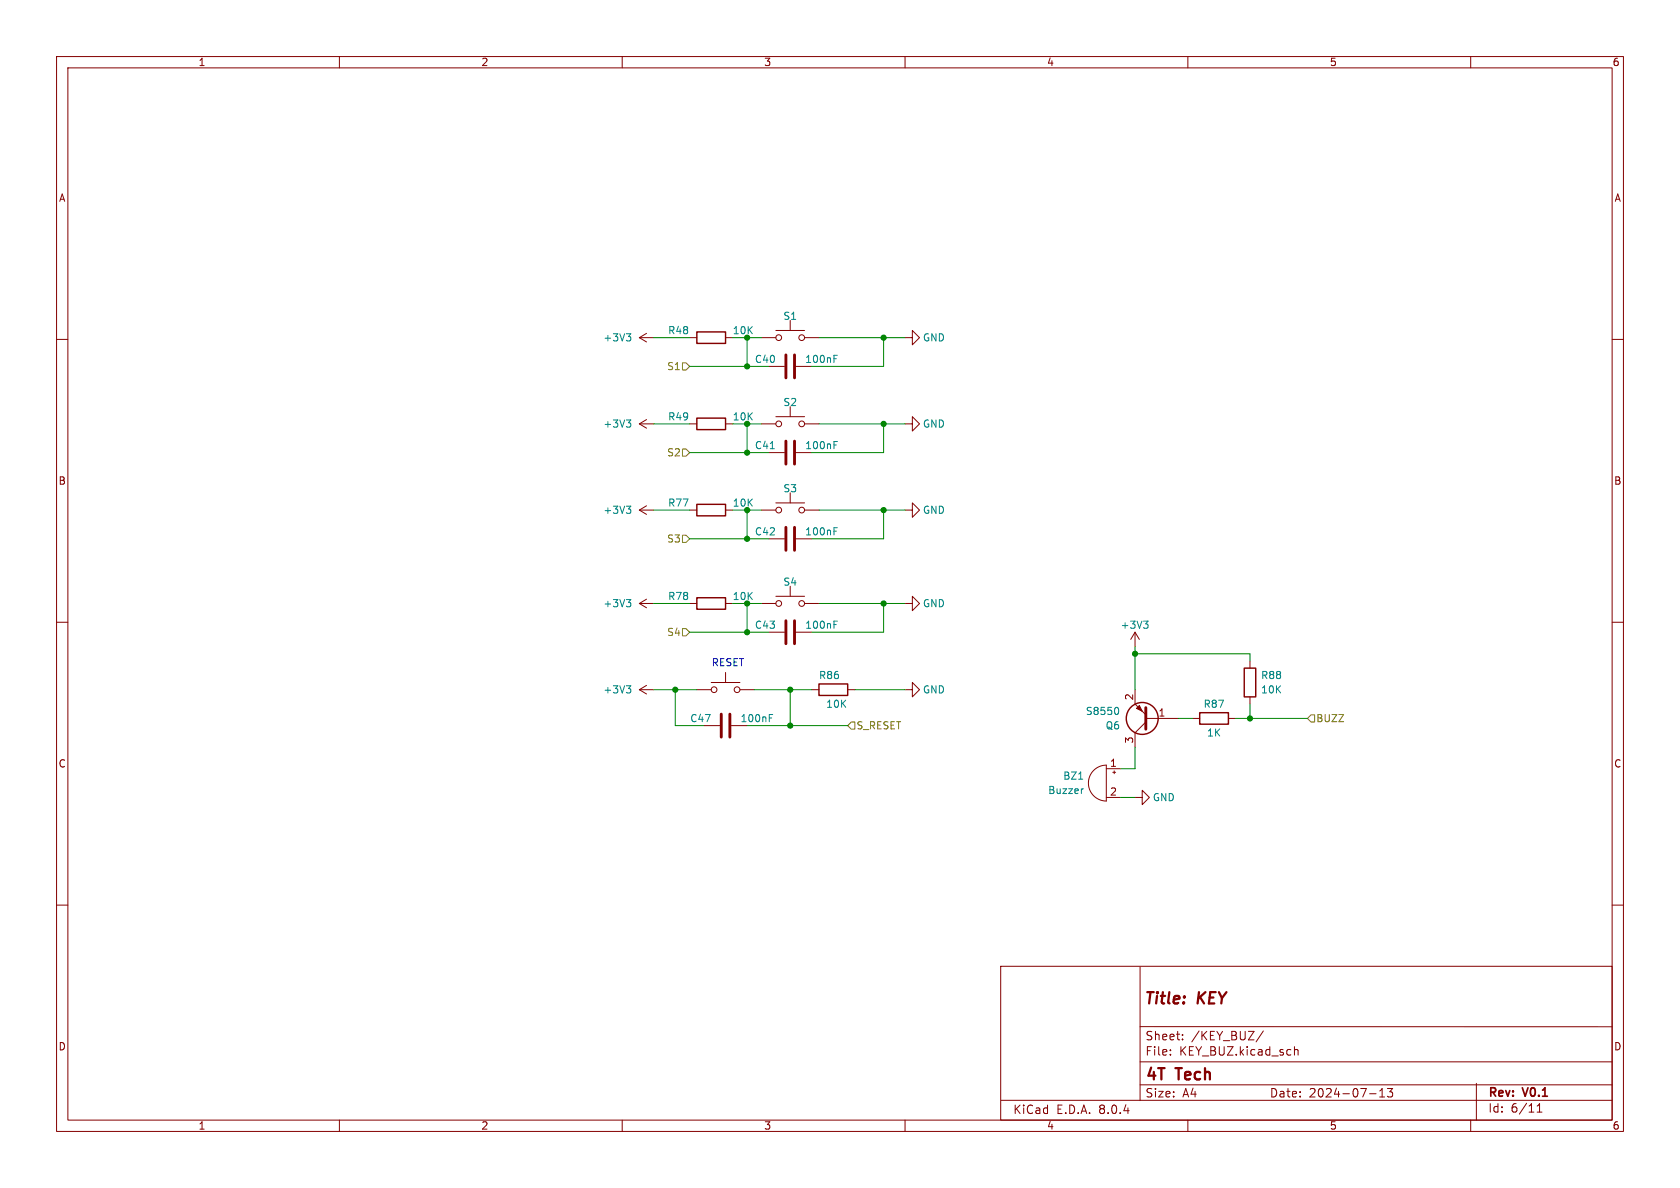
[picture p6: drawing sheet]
<svg xmlns="http://www.w3.org/2000/svg" width="297mm" height="210mm" viewBox="0 0 297 210" stroke-linecap="round" stroke-linejoin="round" font-family="sans-serif">
<g fill="none" stroke="#840000" stroke-width=".18">
<path d="M10 10h277v190h-277zM12 12h273v186h-273zM60 10v2M110 10v2M160 10v2M210 10v2M260 10v2M10 60h2M113 59.7h2.6M113 59.7l1.3 .8M114.3 58.9l-1.3 .8M121.9 59.7h1.3"/>
<path d="M128.3 59.7h1.2M134.6 59.7h2.6M137.2 58.4h5M139.7 56.6v1.8M142.2 59.7h2.6M160 59.7h1.3v1.3l1.3-1.3-1.3-1.3v1.3M285 60h2M113 74.9h2.6M113 74.9l1.3 .8M114.3 74.2l-1.3 .7M121.9 74.9h1.3M128.3 74.9h1.2"/>
<path d="M134.6 74.9h2.6M135.9 64.8h2.8M137.2 73.7h5M139.7 71.9v1.8M140.7 64.8h2.8M142.2 74.9h2.6M160 74.9h1.3v1.3l1.3-1.3-1.3-1.2v1.2M113 90.2h2.6M113 90.2l1.3 .7M114.3 89.4l-1.3 .8M121.9 90.2h1.3M128.3 90.2h1.2"/>
<path d="M134.6 90.2h2.6M135.9 80h2.8M135.9 95.3h2.8M137.2 88.9h5M139.7 87.1v1.8M140.7 80h2.8M140.7 95.3h2.8M142.2 90.2h2.6M160 90.2h1.3v1.2l1.3-1.2-1.3-1.3v1.3M10 110h2M113 106.7h2.6M113 106.7l1.3 .7"/>
<path d="M114.3 105.9l-1.3 .8M121.9 106.7h1.3M128.3 106.7h1.2M128.3 118.9v1.8M134.6 106.7h2.6M135.9 111.8h2.8M137.2 105.4h5M139.7 103.6v1.8M140.7 111.8h2.8M142.2 106.7h2.6M160 106.7h1.3v1.3l1.3-1.3-1.3-1.3v1.3M200.7 111.8l-.8 1.2"/>
<path d="M200.7 111.8v2.5M200.7 111.8l.7 1.2M221 116.8v1.3M285 110h2M113 121.9h2.6M113 121.9l1.3 .8M114.3 121.2l-1.3 .7M123.2 121.9h2.5M124.5 128.3h2.8M125.7 120.7h5.1M129.3 128.3h2.8M130.8 121.9h2.5"/>
<path d="M143.5 121.9h1.3M149.9 121.9h1.2M160 121.9h1.3v1.3l1.3-1.3-1.3-1.2v1.2M193.3 136.2a3.2 3.2 0 0 1 2.3-.9v6.3a3.2 3.2 0 0 1-2.9-2 3.2 3.2 0 0 1 .6-3.4zM195.6 135.9h2.5M196.7 136.5h.5M197 136.3v.5M200.7 121.9v2.6l1.9 1.9M202.6 127.6l-1.9 1.9v2.6M202.6 127h5.7M210.8 127h1.3M217.2 127h1.2"/>
<path d="M221 123.2v1.3M10 160h2M195.6 141h2.5M200.7 141h1.2v-1.3l1.3 1.3-1.3 1.2v-1.2M285 160h2M176.9 170.8h108.1v27.2h-108.1zM201.5 170.9v23.7M60 198v2M110 198v2M160 198v2M177 194.5h108M201.5 181.5h83.5"/>
<path d="M201.5 191.8h83.5M201.5 187.7h83.5M206.9 186.4v.1M206.9 185.6v.1M209.1 183.7v.1M209.1 182.9v.1M210 198v2M223.3 182.2l-1.2 2M228.8 185v1.5M228.8 185.7l.3-.2 .3 .1 .1 .9M242.1 193.3h1.2M243.9 193.9h.9"/>
<path d="M243.9 192.8l.4-.4v1.5M245.3 192.4h.9l-.5 .6 .4 .1v.7l-.2 .1h-.4l-.2-.1M260 198v2M261 191.5v6.5M271.7 196.6h.9M271.7 195.5l.5-.4v1.5"/>
<circle cx="137.7" cy="59.7" r=".51"/>
<circle cx="141.7" cy="59.7" r=".51"/>
<circle cx="137.7" cy="74.9" r=".51"/>
<circle cx="141.7" cy="74.9" r=".51"/>
<circle cx="137.7" cy="90.2" r=".51"/>
<circle cx="141.7" cy="90.2" r=".51"/>
<circle cx="137.7" cy="106.7" r=".51"/>
<circle cx="141.7" cy="106.7" r=".51"/>
<circle cx="126.2" cy="121.9" r=".51"/>
<circle cx="130.3" cy="121.9" r=".51"/>
</g>
<g fill="none" stroke="#008484" stroke-width=".18">
<path d="M110.7 59h.8l-.4 .5M111.3 59.5l.2 .2v.3l-.2 .3M110.7 74.2h.8l-.4 .5M111.3 74.7l.2 .3v.3l-.2 .2M136.2 79.3h.7M147.4 78.7h.5M147.4 78h.6M147.4 63.4h.5M147.4 62.8h.6M110.7 89.5h.8l-.4 .5M111.3 90l.2 .2v.3l-.2 .2M147.4 93.9h.5"/>
<path d="M147.4 93.3h.6M110.7 106h.8l-.4 .5M111.3 106.5l.2 .2v.3l-.2 .3M147.4 109.8h.6M147.4 110.4h.5M202.2 109.8h.8l-.5 .5M202.7 110.3l.3 .2v.3l-.3 .3M110.7 121.2h.8l-.4 .5M111.3 121.7l.2 .3v.3l-.2 .2M136 126.9h.4M136 126.3h.6M190.7 137.7h.7"/>
<path d="M191.5 139.4l-.2 .1M197.5 125a.79 .79 0 0 1 0 1.3"/>
</g>
<g fill="none" stroke="#840000" stroke-width=".25">
<path d="M123.2 58.7h5.1v2h-5.1zM123.2 73.9h5.1v2h-5.1zM123.2 89.2h5.1v2h-5.1zM123.2 105.7h5.1v2h-5.1zM220 118.1h2v5.1h-2zM144.8 120.9h5.1v2h-5.1zM212.1 126h5.1v2h-5.1z"/>
<circle cx="201.9" cy="127" r="2.82"/>
</g>
<path d="M138.9 62.7v4.1M138.9 78v4M140.5 62.7v4.1M140.5 78v4M138.9 93.2v4.1M140.5 93.2v4.1M138.9 109.7v4.1M140.5 109.7v4.1M127.5 126.2v4.1M129 126.2v4.1M202.6 125.1v3.8" fill="none" stroke="#840000" stroke-width=".51"/>
<path d="M200.9 125.2l.5-.5 .5 1z" fill="#840000" stroke="#840000" stroke-width=".18"/>
<path d="M120.6 64.1h.7l.6 .7-.6 .6h-.7zM120.6 79.4h.7l.6 .6-.6 .6h-.7zM120.6 94.6h.7l.6 .7-.6 .6h-.7zM120.6 111.1h.7l.6 .7-.6 .6h-.7zM150.5 127.6h.6v1.3h-.6l-.6-.6zM231.8 126.4h.6v1.2h-.6l-.7-.6z" fill="none" stroke="#848400" stroke-width=".18"/>
<g fill="none" stroke="#008400" stroke-width=".18">
<path d="M115.6 59.7h6.3M134.6 59.7h-2.5v5.1M144.8 59.7h15.2M156.2 59.7v5.1h-12.7M115.6 74.9h6.3M121.9 64.8h14M134.6 74.9h-2.5v5.1M144.8 74.9h15.2M156.2 74.9v5.1h-12.7M115.6 90.2h6.3M121.9 95.3h14M121.9 80h14"/>
<path d="M134.6 90.2h-2.5v5.1M144.8 90.2h15.2M156.2 90.2v5.1h-12.7M115.6 106.7h6.3M121.9 111.8h14M134.6 106.7h-2.5v5.1M144.8 106.7h15.2M156.2 106.7v5.1h-12.7M200.7 115.6h20.3v1.2M200.7 114.3v7.6M115.6 121.9h7.6M119.4 121.9v6.4h5.1"/>
<path d="M132.1 128.3h17.8M133.3 121.9h10.2M139.7 121.9v6.4M151.1 121.9h8.9M200.7 132.1v3.8h-2.6M208.3 127h2.5M218.4 127h12.7M221 124.5v2.5M198.1 141h2.6"/>
</g>
<g fill="#008400" stroke="#008400" stroke-width=".18">
<circle cx="119.4" cy="121.9" r=".46"/>
<circle cx="132.1" cy="90.2" r=".46"/>
<circle cx="132.1" cy="95.3" r=".46"/>
<circle cx="132.1" cy="106.7" r=".46"/>
<circle cx="132.1" cy="111.8" r=".46"/>
<circle cx="139.7" cy="128.3" r=".46"/>
<circle cx="139.7" cy="121.9" r=".46"/>
<circle cx="200.7" cy="115.6" r=".46"/>
<circle cx="156.2" cy="106.7" r=".46"/>
<circle cx="221" cy="127" r=".46"/>
<circle cx="156.2" cy="90.2" r=".46"/>
<circle cx="156.2" cy="74.9" r=".46"/>
<circle cx="132.1" cy="74.9" r=".46"/>
<circle cx="132.1" cy="64.8" r=".46"/>
<circle cx="132.1" cy="59.7" r=".46"/>
<circle cx="132.1" cy="80" r=".46"/>
<circle cx="156.2" cy="59.7" r=".46"/>
</g>
<g font-size="2.8" fill="#840000">
<text x="202.1" y="178.1">Title:</text>
<text x="211.8" y="178.1">KEY</text>
<text x="202.4" y="191.5">4T</text>
<text x="208.1" y="191.5">Tech</text>
</g>
<g font-size="2.1" fill="#840000">
<text x="202.4" y="184.1">Sheet:</text>
<text x="210.6" y="184.1">/KEY_BUZ/</text>
<text x="202.4" y="186.8">File:</text>
<text x="208.5" y="186.8">KEY_BUZ.kicad_sch</text>
<text x="179" y="197.1">KiCad</text>
<text x="186.7" y="197.1">E.D.A.</text>
<text x="194.3" y="197.1">8.0.4</text>
<text x="202.4" y="194.2">Size:</text>
<text x="209" y="194.2">A4</text>
<text x="224.4" y="194.2">Date:</text>
<text x="231.4" y="194.2">2024-07-13</text>
<text x="263" y="194.3">Rev:</text>
<text x="263" y="196.9">Id:</text>
<text x="267.1" y="196.9">6/11</text>
<text x="269.4" y="194.3">V0.1</text>
</g>
<g font-size="1.8" fill="#840000">
<text x="35" y="11.9">1</text>
<text x="85" y="11.9">2</text>
<text x="135" y="11.9">3</text>
<text x="185" y="11.9">4</text>
<text x="235" y="11.9">5</text>
<text x="285" y="11.9">6</text>
<text x="10.3" y="35.9">A</text>
<text x="285.3" y="35.9">A</text>
<text x="10.3" y="85.9">B</text>
<text x="285.3" y="85.9">B</text>
<text x="200.4" y="123.9" transform="rotate(-90 200.4 123.9)">2</text>
<text x="200.4" y="131.5" transform="rotate(-90 200.4 131.5)">3</text>
<text x="204.7" y="126.7">1</text>
<text x="10.3" y="135.9">C</text>
<text x="196.1" y="135.6">1</text>
<text x="285.3" y="135.9">C</text>
<text x="196.1" y="140.7">2</text>
<text x="10.3" y="185.9">D</text>
<text x="285.3" y="185.9">D</text>
<text x="35" y="199.9">1</text>
<text x="85" y="199.9">2</text>
<text x="135" y="199.9">3</text>
<text x="185" y="199.9">4</text>
<text x="235" y="199.9">5</text>
<text x="285" y="199.9">6</text>
</g>
<g font-size="1.8" fill="#008484">
<text x="118" y="59.3">R48</text>
<text x="138.4" y="56.7">S1</text>
<text x="106.6" y="60.6">+3V3</text>
<text x="133.4" y="64.4">C40</text>
<text x="142.2" y="64.4">100nF</text>
<text x="163.1" y="60.6">GND</text>
<text x="138.4" y="72">S2</text>
<text x="106.6" y="75.8">+3V3</text>
<text x="118" y="74.5">R49</text>
<text x="163.1" y="75.8">GND</text>
<text x="133.4" y="79.6">C41</text>
<text x="142.2" y="79.6">100nF</text>
<text x="118" y="89.8">R77</text>
<text x="138.4" y="87.2">S3</text>
<text x="106.6" y="91">+3V3</text>
<text x="133.4" y="94.8">C42</text>
<text x="142.2" y="94.8">100nF</text>
<text x="163.1" y="91">GND</text>
<text x="106.6" y="107.5">+3V3</text>
<text x="118" y="106.3">R78</text>
<text x="138.4" y="103.7">S4</text>
<text x="163.1" y="107.5">GND</text>
<text x="133.4" y="111.4">C43</text>
<text x="142.2" y="111.4">100nF</text>
<text x="198" y="111.4">+3V3</text>
<text x="106.6" y="122.8">+3V3</text>
<text x="144.7" y="120.2">R86</text>
<text x="146" y="125.3">10K</text>
<text x="163.1" y="122.8">GND</text>
<text x="212.7" y="125.3">R87</text>
<text x="222.8" y="120.2">R88</text>
<text x="222.8" y="122.8">10K</text>
<text x="121.9" y="127.9">C47</text>
<text x="130.8" y="127.9">100nF</text>
<text x="191.9" y="126.6">S8550</text>
<text x="195.4" y="129.1">Q6</text>
<text x="213.3" y="130.4">1K</text>
<text x="185.2" y="140.6">Buzzer</text>
<text x="187.9" y="138">BZ1</text>
<text x="203.7" y="141.8">GND</text>
</g>
<g font-size="1.8" fill="#008400">
<text x="129.4" y="59.3">10K</text>
<text x="129.4" y="74.5">10K</text>
<text x="129.4" y="89.8">10K</text>
<text x="129.4" y="106.3">10K</text>
</g>
<g font-size="1.8" fill="#848400">
<text x="117.8" y="65.6">S1</text>
<text x="117.8" y="80.9">S2</text>
<text x="117.8" y="96.1">S3</text>
<text x="117.8" y="112.6">S4</text>
<text x="151.3" y="129.1">S_RESET</text>
<text x="232.6" y="127.9">BUZZ</text>
</g>
<text font-size="1.8" fill="#0000c2" x="125.7" y="117.9">RESET</text>
</svg>
